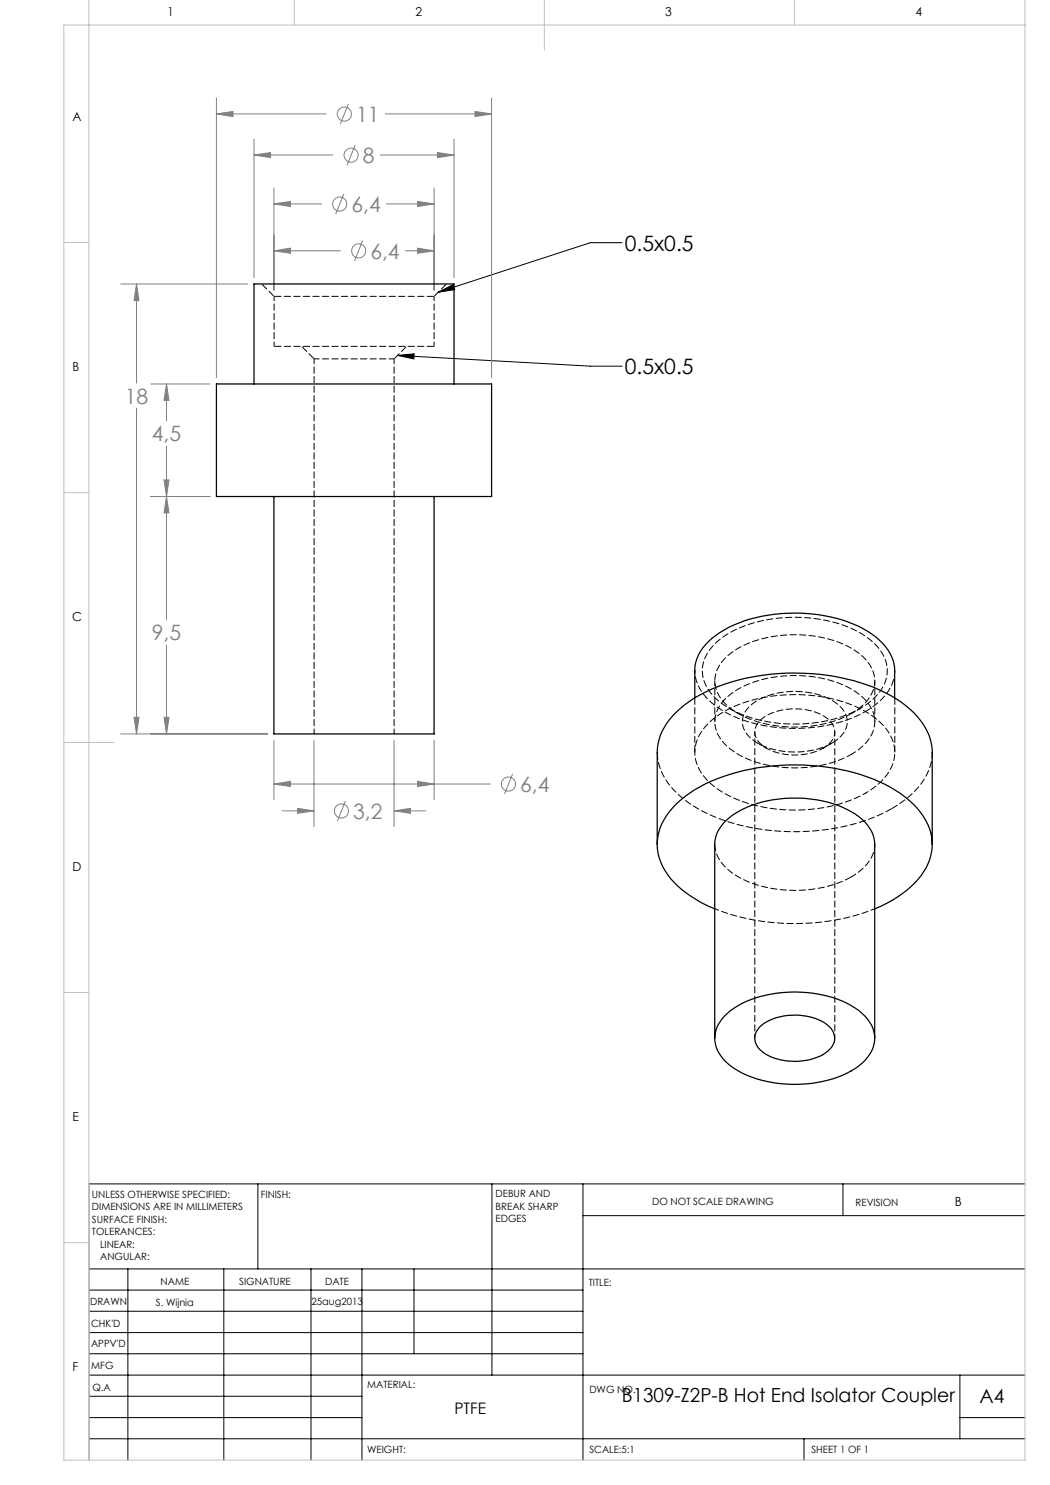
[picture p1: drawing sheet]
<svg xmlns="http://www.w3.org/2000/svg" width="210mm" height="297mm" viewBox="0 0 210 297" stroke-linecap="round" stroke-linejoin="round" font-family="sans-serif">
<g fill="none" stroke="#808080" stroke-width=".2">
<path d="M43.3 19.6v55.9M98.3 19.6v55.9M43.3 22.8l3.3-.5v1zM43.3 22.8h21.9M50.8 31l3.3-.5v1zM50.8 27.8v27.7M50.8 31h15.8M54.8 37.6v20.4M68.8 38.8l-1.7 4M69.7 20.8l-1.6 4M71 29l-1.6 4.1M76.1 31h14.7"/>
<path d="M77 22.8h21.3M86.8 37.6v20.4M87.5 30.5l3.3 .5-3.3 .5zM90.8 27.8v27.7M95 22.3l3.3 .5-3.3 .5zM24.1 56.8h25.4M27.3 56.8l.5 3.3h-1zM27.3 56.8v19.8M54.8 50.2l3.3-.6v1.1zM54.8 40.8l3.3-.5v1zM54.8 50.2h13.3M54.8 40.8h9.5"/>
<path d="M72.5 48.2l-1.6 4M77.3 40.8h9.5M81.1 50.2h5.7M83.5 49.6l3.3 .6-3.3 .5zM83.5 40.3l3.3 .5-3.3 .5zM30.1 76.8h11.9M33.3 76.8l.5 3.3h-1zM33.3 76.8v7.4M27.3 81.7v65.1M30.1 99.3h11.9M32.8 96h1l-.5 3.3zM33.3 99.3l.5 3.3h-1z"/>
<path d="M33.3 89.2v34.8M33.3 129v17.8M24.1 146.8h29.4M26.8 143.5h1l-.5 3.3zM32.8 143.5h1l-.5 3.3zM54.8 156.8l3.3-.5v1zM54.8 148.1v11.9M54.8 156.8h43.3M62.8 148.1v17.2M78.8 148.1v17.2M83.5 156.3l3.3 .5-3.3 .5zM86.8 148.1v11.9"/>
<path d="M102.5 154.8l-1.6 4M56.4 162.2h6.4M59.5 161.7l3.3 .5-3.3 .5zM69.1 160.2l-1.6 4M78.8 162.2l3.3-.5v1zM78.8 162.2h6.4"/>
<circle cx="68.9" cy="22.8" r="1.42"/>
<circle cx="70.2" cy="31" r="1.41"/>
<circle cx="67.9" cy="40.8" r="1.41"/>
<circle cx="71.7" cy="50.2" r="1.4"/>
<circle cx="101.7" cy="156.8" r="1.41"/>
<circle cx="68.3" cy="162.2" r="1.42"/>
</g>
<g fill="none" stroke="#000" stroke-width=".2">
<path d="M87.6 58.5l3-1.6 .3 1zM124.4 48.5h-6.3l-30.5 10M79.5 71.1l3.3-.3v1zM79.5 71.1l38.6 2.1h6.3M51.6 236.8v17M98.4 236.8v38.2M116.6 236.8v55.2M168.6 236.8v6.3M205 236.8h-187.2v55.2M17.8 253.8h187.2M17.8 258h98.8M25.6 253.8v38.2"/>
<path d="M44.8 253.8v38.2M62.2 253.8v38.2M72.4 253.8v38.2M82.8 253.8v17M116.6 243.1h88.4M17.8 270.8h98.8M17.8 266.5h98.8M17.8 262.3h98.8M17.8 279.3h54.6M17.8 275h187.2M192 275v12.8M17.8 287.8h187.2"/>
<path d="M17.8 283.5h54.6M160.8 287.8v4.2M192 283.5h13"/>
</g>
<path d="M17.8 0v292M58.9 0v5M108.9 0v10M158.9 0v5M205 0v292h-192.2v-287h192.2M12.8 48.5h5M12.8 98.5h5M12.8 148.5h10M12.8 198.5h5M12.8 248.5h5" fill="none" stroke="#c0c0c0" stroke-width=".2"/>
<path d="M87.6 58.5l3-1.6 .3 1zM79.5 71.1l3.3-.3v1z" fill="#000"/>
<path d="M54.8 156.8l3.3-.5v1zM83.5 156.3l3.3 .5-3.3 .5zM59.5 161.7l3.3 .5-3.3 .5zM78.8 162.2l3.3-.5v1zM43.3 22.8l3.3-.5v1zM95 22.3l3.3 .5-3.3 .5zM50.8 31l3.3-.5v1zM87.5 30.5l3.3 .5-3.3 .5zM54.8 50.2l3.3-.6v1.1zM83.5 49.6l3.3 .6-3.3 .5zM83.5 40.3l3.3 .5-3.3 .5zM54.8 40.8l3.3-.5v1zM26.8 143.5h1l-.5 3.3zM27.3 56.8l.5 3.3h-1zM33.3 99.3l.5 3.3h-1zM32.8 143.5h1l-.5 3.3zM32.8 96h1l-.5 3.3zM33.3 76.8l.5 3.3h-1z" fill="#808080"/>
<path d="M43.3 76.8h55v22.5h-55zM50.8 76.8v-20h40v20M54.8 99.3v47.5h32v-47.5M139 139.6v-5.4a8.4 8.4 0 0 1 3.3-6.5 25 25 0 0 1 15-5 29.4 29.4 0 0 1 16.2 3.6 10.4 10.4 0 0 1 5.4 7.3v6M131.4 168.9v-18.4a11.5 11.5 0 0 1 4.8-8.9 30.8 30.8 0 0 1 15.5-6.4 43.1 43.1 0 0 1 25.3 3.3 16.9 16.9 0 0 1 8.9 8.9l.5 2.5v19M142.9 181.8a21.1 21.1 0 0 1-9.9-7.7 10 10 0 0 1 1.6-12.6 27.5 27.5 0 0 1 14.2-7.4 44.1 44.1 0 0 1 28.2 2.8 18.3 18.3 0 0 1 8.6 8 10.3 10.3 0 0 1-2.7 11.7 23.8 23.8 0 0 1-8 5.2M142.9 207.6v-38.7a7.9 7.9 0 0 1 4.7-6.6 24.9 24.9 0 0 1 21.8-.4 8.9 8.9 0 0 1 5.5 6.3v39.4M144.9 203.2a17.8 17.8 0 0 1 10.6-4.6 24.7 24.7 0 0 1 14.8 2.5 8.4 8.4 0 0 1 4.6 5.9 6.8 6.8 0 0 1-3.1 6.2 22.6 22.6 0 0 1-15.1 3.6 19.1 19.1 0 0 1-11.8-4.7 6 6 0 0 1 0-8.9zM151.8 205.5a11.6 11.6 0 0 1 11.9-1.6 4.7 4.7 0 0 1 3.2 3.6 4.6 4.6 0 0 1-3.6 4 12.2 12.2 0 0 1-10.8-1.1 3.2 3.2 0 0 1-.7-4.9z" fill="none" stroke="#000" stroke-width=".25"/>
<path d="M86.8 59.3h-32M86.8 69.3h-32M139 139.6v10.9M131.5 150.5a11.9 11.9 0 0 0 4.9 9 33.9 33.9 0 0 0 18.6 6.7 41.7 41.7 0 0 0 23.4-4.5M166.4 148.6a4.8 4.8 0 0 0 2.9-5.4 7.6 7.6 0 0 0-5.3-4.2 16 16 0 0 0-13.4 1.7 4.2 4.2 0 0 0-.4 7 15.1 15.1 0 0 0 12.3 2.4l1.7-.5 2.2-1M179 150.5v-10.9M143 168.8a7.6 7.6 0 0 0 3.9 6.1 24.8 24.8 0 0 0 19.7 2l1.9-.7 1.8-.8" fill="none" stroke="#000" stroke-width=".2" stroke-dasharray="1.3 .6" stroke-dashoffset="-.1"/>
<path d="M62.8 71.8v75M78.8 71.8h-16M78.8 146.8v-75M170.3 142.7a8.1 8.1 0 0 0 4.7-6.5 7.6 7.6 0 0 0-3.9-6.1 24.8 24.8 0 0 0-19.8-2 12.8 12.8 0 0 0-7.7 5.5 6.1 6.1 0 0 0 1.9 7.6 21.1 21.1 0 0 0 14.6 4.2 22.6 22.6 0 0 0 10.2-2.7M170.3 150.9a8.1 8.1 0 0 0 4.7-6.6 7.6 7.6 0 0 0-3.9-6 24.8 24.8 0 0 0-19.8-2.1 12.8 12.8 0 0 0-7.7 5.5 6.1 6.1 0 0 0 1.9 7.6 21.1 21.1 0 0 0 14.6 4.3 22.6 22.6 0 0 0 10.2-2.7" fill="none" stroke="#000" stroke-width=".2" stroke-dasharray="1.3 .6" stroke-dashoffset=".3"/>
<path d="M52.3 56.8l2.5 2.5M86.8 59.3l2.5-2.5M60.3 69.3l2.5 2.5M78.8 71.8l2.5-2.5" fill="none" stroke="#000" stroke-width=".2" stroke-dasharray="1.3 .6" stroke-dashoffset="-.2"/>
<path d="M54.8 59.3v10M86.8 69.3v-10M143 136.2v8.1M175 144.3v-8.1" fill="none" stroke="#000" stroke-width=".2" stroke-dasharray="1.3 .6" stroke-dashoffset=".4"/>
<path d="M170.3 175.4a8.1 8.1 0 0 0 4.7-6.6" fill="none" stroke="#000" stroke-width=".2" stroke-dasharray="1.3 .6" stroke-dashoffset=".2"/>
<path d="M151 146.4v61.2M164.6 149.7a3.5 3.5 0 0 0 2.2-4.4 6.8 6.8 0 0 0-5.3-3.3 11.7 11.7 0 0 0-9.2 1.8 3.1 3.1 0 0 0 .2 5.3 12.1 12.1 0 0 0 12.1 .6M143 181.8a44.7 44.7 0 0 0 32 0M167 207.6v-61.2" fill="none" stroke="#000" stroke-width=".2" stroke-dasharray="1.3 .6" stroke-dashoffset=".5"/>
<path d="M173.1 142.3a10.8 10.8 0 0 0 5.8-7.2l.1-1M178.4 161.7a15.1 15.1 0 0 0 7.8-9.2l.3-2" fill="none" stroke="#000" stroke-width=".2" stroke-dasharray="1.3 .6" stroke-dashoffset=".1"/>
<path d="M139 134.1a9.1 9.1 0 0 0 4.5 7.4 29.2 29.2 0 0 0 19.6 3.9 27 27 0 0 0 10-3.1M172 141.7a9.7 9.7 0 0 0 5.4-7 8.2 8.2 0 0 0-4.1-7.3 27.3 27.3 0 0 0-18.9-3.6 19.9 19.9 0 0 0-12.1 5.7 7 7 0 0 0 .9 10.2 22.9 22.9 0 0 0 14.2 5.1 27.7 27.7 0 0 0 14.6-3.1M173.1 158.6a10.8 10.8 0 0 0 5.8-7.2 8.3 8.3 0 0 0-3.7-7.7 26.6 26.6 0 0 0-16.6-4.8 27 27 0 0 0-15.5 4.5 8.9 8.9 0 0 0-4.1 7.6 9.9 9.9 0 0 0 5.4 7.4 31 31 0 0 0 22.4 2.7l3.3-1.1 3-1.4" fill="none" stroke="#000" stroke-width=".2" stroke-dasharray="1.3 .6" stroke-dashoffset=".7"/>
<path d="M145.9 141.7l1.7 1M151.5 148.6l1.8 1.1M164.6 149.7l1.8-1.1M170.3 142.7l1.7-1" fill="none" stroke="#000" stroke-width=".2" stroke-dasharray="1.3 .6" stroke-dashoffset=".6"/>
<g font-size="4.2" fill="#808080">
<text x="71.2" y="24.3">11</text>
<text x="72.6" y="32.6">8</text>
<text x="70.3" y="42.3">6,4</text>
<text x="74.1" y="51.7">6,4</text>
<text x="25" y="80.7">18</text>
<text x="30.4" y="88.3">4,5</text>
<text x="30.4" y="128.1">9,5</text>
<text x="104" y="158.3">6,4</text>
<text x="70.6" y="163.7">3,2</text>
</g>
<g font-size="4.2">
<text x="125" y="50.1">0.5x0.5</text>
<text x="125" y="74.8">0.5x0.5</text>
</g>
<g font-size="3.9">
<text x="124.4" y="280.5">B1309-Z2P-B Hot End Isolator Coupler</text>
<text x="195.9" y="280.6">A4</text>
</g>
<text font-size="3.2" x="90.9" y="282.8">PTFE</text>
<g font-size="2.5">
<text x="33.5" y="3.2">1</text>
<text x="83.1" y="3.2">2</text>
<text x="133.1" y="3.2">3</text>
<text x="183.1" y="3.2">4</text>
<text x="14.5" y="24.2">A</text>
<text x="14.5" y="74.2">B</text>
<text x="14.5" y="124.2">C</text>
<text x="14.5" y="174.2">D</text>
<text x="14.5" y="224.2">E</text>
<text x="191" y="241.1">B</text>
<text x="14.5" y="274.2">F</text>
</g>
<g font-size="2">
<text x="18.4" y="239.6">UNLESS OTHERWISE SPECIFIED:</text>
<text x="52.2" y="239.6">FINISH:</text>
<text x="99.1" y="239.5">DEBUR AND</text>
<text x="18.4" y="242.1">DIMENSIONS ARE IN MILLIMETERS</text>
<text x="18.4" y="244.6">SURFACE FINISH:</text>
<text x="99.1" y="242">BREAK SHARP</text>
<text x="99.1" y="244.5">EDGES</text>
<text x="130.4" y="241">DO NOT SCALE DRAWING</text>
<text x="171.1" y="241.2">REVISION</text>
<text x="18.4" y="247.1">TOLERANCES:</text>
<text x="20" y="249.6">LINEAR:</text>
<text x="20" y="252.1">ANGULAR:</text>
<text x="32.1" y="257">NAME</text>
<text x="47.8" y="256.9">SIGNATURE</text>
<text x="65" y="256.9">DATE</text>
<text x="117.8" y="257.2">TITLE:</text>
<text x="18" y="261.1">DRAWN</text>
<text x="31.2" y="261.1">S. Wijnia</text>
<text x="62.3" y="260.9">25aug2013</text>
<text x="18.2" y="269.4">APPV'D</text>
<text x="18.2" y="265.3">CHK'D</text>
<text x="18.3" y="273.8">MFG</text>
<text x="18.5" y="278.1">Q.A</text>
<text x="73.4" y="277.5">MATERIAL:</text>
<text x="117.9" y="278.6">DWG NO.</text>
<text x="73.4" y="290.5">WEIGHT:</text>
<text x="117.9" y="290.6">SCALE:5:1</text>
<text x="162.3" y="290.6">SHEET 1 OF 1</text>
</g>
</svg>
